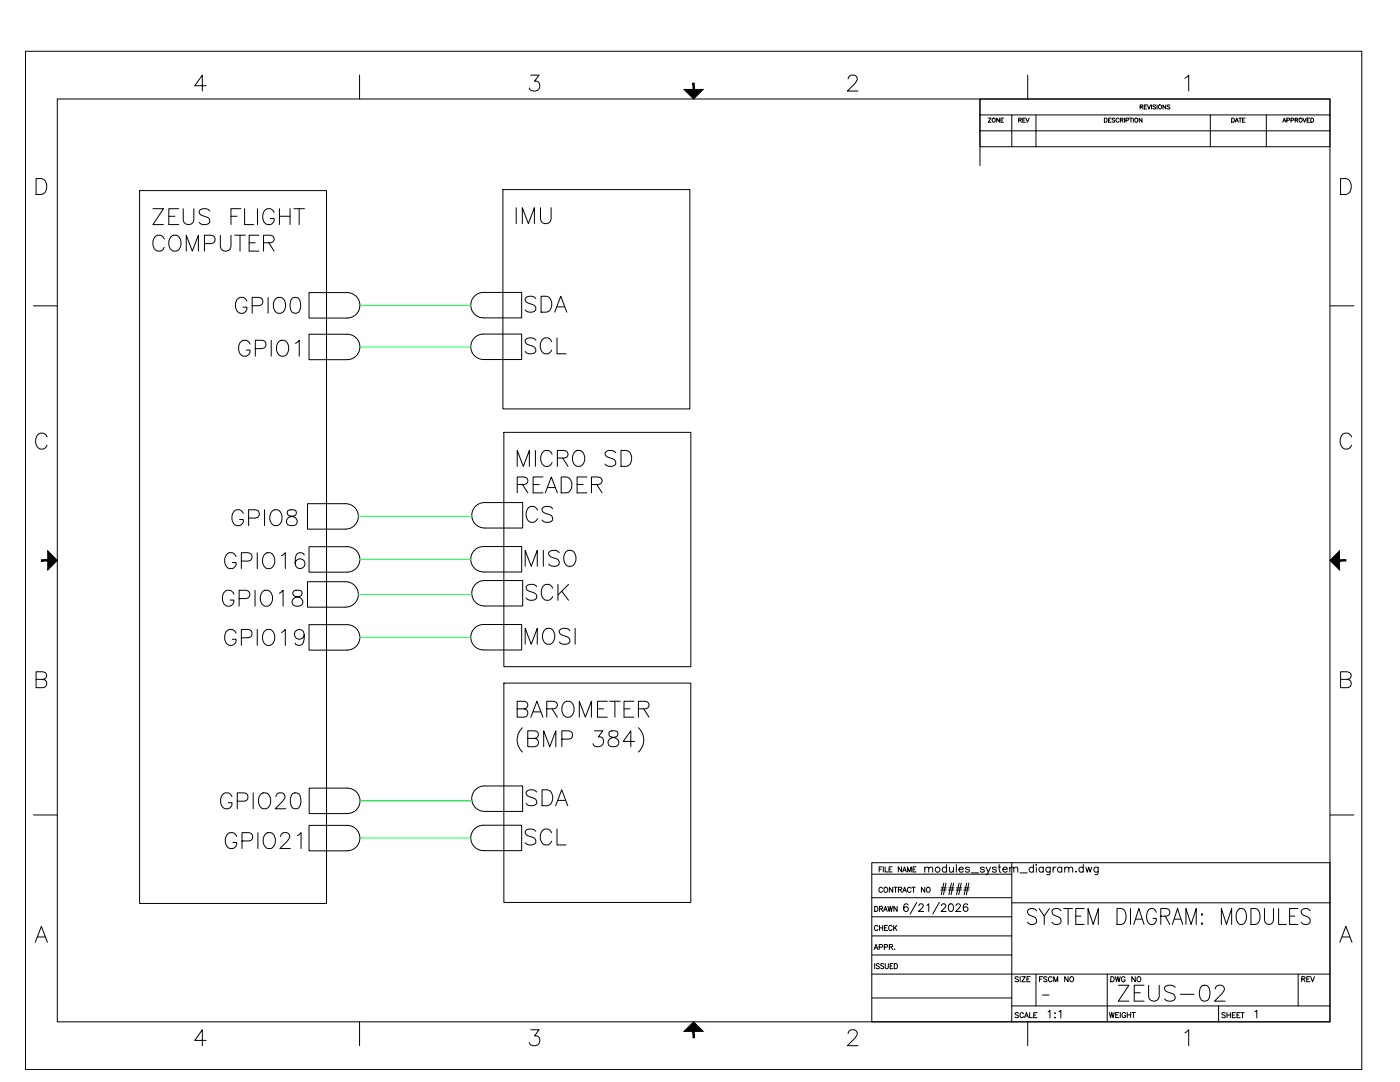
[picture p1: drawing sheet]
<svg xmlns="http://www.w3.org/2000/svg" width="559mm" height="432mm" viewBox="0 0 559 432" stroke-linecap="round" stroke-linejoin="round" font-family="sans-serif">
<!-- layer: Title Block -->
<g fill="none" stroke="#000" stroke-width=".4">
<path d="M10.2 20.5h533.3v406.3h-533.3zM22.9 39.5h507.9v368.3h-507.9zM82.3 34.2h-4.6l3.1-4.2v6.3M143.5 30v9.5M211.8 30h3.4l-1.9 2.4a2.04 2.04 0 0 1 2.2 2.3 2.04 2.04 0 0 1-2.7 1.6l-1-.3-.6-.9M338.5 31.5a1.53 1.53 0 0 1 1.3-1.5h1.2a1.54 1.54 0 0 1 .9 2.4l-3.7 3.9h4.3M391.1 39.5v26.6M410.2 30v9.5M473 31.2l1.5-1.2v6.3M403.8 45.9h-12.7v-6.4h139.7v6.4h-47.7v12.7h22.3M413.5 45.9v12.7h69.6M440.8 47.1h.6a.88 .88 0 0 1 .5 .9 .88 .88 0 0 1-.5 .8h-.6z"/>
<path d="M442.5 47.9h.6M443.5 47.1h-1v1.7h1M445 47.4l-1-.2-.1 .5 .9 .4 .2 .4-.4 .3-.7-.3M446.6 47.5a.61 .61 0 0 0-.7-.4 .61 .61 0 0 0-.5 .6v.4a.61 .61 0 0 0 .5 .7 .61 .61 0 0 0 .7-.4M447.2 47.9l.9-.1 .1-.5-1-.2v1.7M447.7 47.9l.6 .9M448.8 47.1v1.7M449.4 48l1-.1 .1-.6-1.1-.2v1.7M450.9 47.1h1.1M451.4 47.1v1.7M452.4 47.1v1.7M455.1 42.6h.9l.1-.6-1-.1v1.6"/>
<path d="M455.6 42.6l.6 .9M455.8 47.1v1.7l-1.1-1.7v1.7M456.7 42.6h.7M457.7 41.9h-1v1.6h1M458 41.9l.6 1.6 .6-1.6M459.6 41.9v1.6M461.3 42.1l-.4-.2-.7 .2 1.1 .9-.4 .5-.7-.2M461.8 41.9v1.6M465.3 41.9v1.6l-1.1-1.6v1.6M466.9 42.1l-.9-.2-.1 .5 .9 .4 .1 .5-.4 .2-.7-.2M483.1 45.9h-79.3v12.7h9.7M505.4 45.9v12.7h25.4v-6.4h-139.7v6.4h12.7"/>
<path d="M14.4 71.3h2.1a3.4 3.4 0 0 1 2.2 3.1 3.4 3.4 0 0 1-2.2 3.2h-2.1zM535.1 71.3h2.1a3.4 3.4 0 0 1 2.2 3.1 3.4 3.4 0 0 1-2.2 3.2h-2.1zM13.3 122.1h9.6M530.8 122.1h9.6M18.8 174.4a2.34 2.34 0 0 0-2.7-1.6 2.34 2.34 0 0 0-1.9 2.5 2.93 2.93 0 0 0 3.1 3.9l1.2-.9 .3-.6M539.5 174.4a2.34 2.34 0 0 0-2.7-1.6 2.34 2.34 0 0 0-1.9 2.5 2.93 2.93 0 0 0 3.1 3.9l1.2-.9 .3-.6M10.1 187.9v.6M10.1 211.8v.6M10.1 243l.1 .2M14.4 271.1h2.7l.9-.3a1.45 1.45 0 0 0 0-2.4l-.9-.3h-2.7v6.3h2.7a1.66 1.66 0 0 0 1.6-1.6 1.66 1.66 0 0 0-1.6-1.7M535.1 271.1h2.7l.9-.3a1.48 1.48 0 0 0 0-2.4l-.9-.3h-2.7v6.3h2.7a1.66 1.66 0 0 0 1.6-1.6 1.66 1.66 0 0 0-1.6-1.7M13.3 325.2h9.6"/>
<path d="M530.8 325.2h9.6M348 344.3h182.8v63.5h-182.8zM348 358.3h55.8M348 348.9h55.8M350.9 346.9h.7M352.1 345.9h-1.2v2.1M352.6 345.9v2.1M353.3 345.9v2.1h1.1M354.9 346.9h.7M356.1 345.9h-1.2v2.1h1.2M359.8 345.9v2.1l-1.3-2.1v2.1M360.3 348l.7-2.1 .8 2.1"/>
<path d="M360.6 347.3h.9M362.2 348v-2.1l.8 2.1 .7-2.1v2.1M364.4 346.9h.8M365.6 345.9h-1.2v2.1h1.2M403.8 344.3v63.5M14.1 376l2.4-6.3 2.4 6.3M15 373.9h3M348 365.9h55.8M348 373.5h55.8M403.8 360.3h127M534.8 376l2.4-6.3 2.4 6.3M535.7 373.9h3"/>
<path d="M348 381.1h55.8M348 398.3h55.8M348 388.7h182.8M413.5 388.7v12.7M441.9 388.7v19.1M518.1 388.7v12.7M82.3 415.2h-4.6l3.1-4.2v6.3M143.5 407.8v9.5M211.8 411h3.4l-1.9 2.4a2.03 2.03 0 0 1 2.2 2.3 2.03 2.03 0 0 1-2.7 1.6l-1-.3-.6-.9M338.5 412.5a1.58 1.58 0 0 1 1.3-1.5h1.2a1.57 1.57 0 0 1 .9 2.4l-3.7 3.9h4.3M403.8 401.4h127M410.2 407.8v9.5"/>
<path d="M473 412.2l1.5-1.2v6.3M500.9 403.8l.7-.6v3M10.1 422.8l.1 .4"/>
<circle cx="453.5" cy="47.9" r=".75"/>
<circle cx="463" cy="42.6" r=".75"/>
</g>
<g fill="#000" stroke="#000" stroke-width=".4">
<path d="M273 35.7h7.7l-3.9 3.8zM19.1 219.8l3.8 3.8-3.8 3.8zM530.8 223.6l3.9-3.8v7.6zM276.8 407.8l3.9 3.8h-7.7z"/>
<path d="M276.6 33.2l.5 2.5v-2.5zM276.6 33.2l.5 2.5h-.5z"/>
<path d="M16.5 223.4v.5l2.6-.5zM16.5 223.9l2.6-.5v.5z"/>
<path d="M534.7 223.9h2.5v-.5zM534.7 223.4h2.5l-2.5 .5z"/>
<path d="M276.6 411.6v2.5h.5zM276.6 411.6h.5v2.5z"/>
</g>
<!-- layer: 0 -->
<g fill="none" stroke="#000" stroke-width=".4">
<path d="M55.7 76.1h74.6v284.4h-74.6zM200.7 75.7h74.6v87.5h-74.6zM61 83.3h4.3l-4.3 6.3h4.3M65.6 95.4a2.34 2.34 0 0 0-2.7-1.5 2.34 2.34 0 0 0-1.9 2.4 2.78 2.78 0 0 0 .6 3 2.78 2.78 0 0 0 3.1 .6l.9-1.2M67.4 86.3h2.4M68 94.8a2.34 2.34 0 0 1 2.7-.9 2.34 2.34 0 0 1 1.5 2.4 2.77 2.77 0 0 1-.6 3 2.77 2.77 0 0 1-3 .6 3.9 3.9 0 0 1-.6-5.1zM71.3 83.3h-3.9v6.3h3.9M73.1 83.3v4.5a2.14 2.14 0 0 0 2.2 1.9 2.14 2.14 0 0 0 2.1-1.9v-4.5M81.6 97.2h2.7a1.67 1.67 0 0 0 1.6-1.7 1.67 1.67 0 0 0-1.6-1.6h-2.7v6.3M83.7 84.2a2.79 2.79 0 0 0-4.2 0 1.63 1.63 0 0 0 1.2 1.8l1.8 .6a1.52 1.52 0 0 1 1.2 1.2 1.52 1.52 0 0 1-.6 1.5 2.94 2.94 0 0 1-3.6-.6M88 93.9v4.5a2.14 2.14 0 0 0 2.1 1.8 2.14 2.14 0 0 0 2.1-1.8v-4.5M92.2 86.3h2.4"/>
<path d="M93.7 93.9h4.2M95.8 93.9v6.3M96.1 83.3h-3.9v6.3M97.6 83.3v6.3h3.6M99.4 96.9h2.5M102.8 83.3v6.3M103.4 93.9h-4v6.3h4M105.2 96.9h2.7l.9-.3a1.48 1.48 0 0 0 0-2.4l-.9-.3h-2.7v6.3M107.3 96.9l2.1 3.3M109.4 84.8a2.33 2.33 0 0 0-2.6-1.5 2.33 2.33 0 0 0-1.9 2.4 2.76 2.76 0 0 0 .6 3 2.76 2.76 0 0 0 3 .6l.9-1.2v-.9h-1.5M111.5 86.3h4.3M111.5 83.3v6.3"/>
<path d="M115.8 83.3v6.3M117.3 83.3h4.2M119.4 83.3v6.3M74.3 100.2v-6.3l2.5 6.3 2.4-6.3v6.3M123.3 116.8h15.3a5.1 5.1 0 0 1 5 5 5.1 5.1 0 0 1-5 5.1h-15.3zM189.1 118.5l.6-.6a5 5 0 0 1 3.3-1.2h15.2v10.2h-15.2a5.1 5.1 0 0 1-4.6-3 5.1 5.1 0 0 1 .7-5.4zM189.1 135.1l.6-.6a5 5 0 0 1 3.3-1.2h15.2v10.2h-15.2a5.1 5.1 0 0 1-4.6-3 5.1 5.1 0 0 1 .7-5.4zM138.6 143.5a5.1 5.1 0 0 0 5-5 5.1 5.1 0 0 0-5-5.1h-15.3v10.1h15.3M201.1 172.5h74.6v93.6h-74.6zM213.7 179.8v6.3M247.9 179.8h2.1a3.4 3.4 0 0 1 2.2 3.1 3.4 3.4 0 0 1-2.2 3.2h-2.1zM206.4 186.1v-6.3l2.5 6.3 2.4-6.3v6.3"/>
<path d="M206.4 193.4h2.8l.9-.3a1.48 1.48 0 0 0 0-2.4l-.9-.4h-2.8v6.4M208.6 193.4l2.1 3.3M212.8 193.4h2.4M216.7 190.3h-3.9v6.4h3.9M217.6 196.7l2.5-6.4 2.4 6.4M218.6 194.6h3M220.4 181.3a2.33 2.33 0 0 0-2.7-1.5 2.33 2.33 0 0 0-1.9 2.4 2.79 2.79 0 0 0 .6 3 2.79 2.79 0 0 0 3.1 .6l.9-1.2M222.5 182.8h2.7l.9-.3a1.48 1.48 0 0 0 0-2.4l-.9-.3h-2.7v6.3M224 190.3h2.1a3.4 3.4 0 0 1 2.2 3.2 3.4 3.4 0 0 1-2.2 3.2h-2.1zM224.6 182.8l2.1 3.3M229.1 180.7a2.34 2.34 0 0 1 2.7-.9 2.34 2.34 0 0 1 1.6 2.4 2.79 2.79 0 0 1-.7 3 2.79 2.79 0 0 1-3 .6 3.9 3.9 0 0 1-.6-5.1zM230.3 193.4h2.5"/>
<path d="M234.3 190.3h-4v6.4h4M236.1 193.4h2.7l.9-.3a1.48 1.48 0 0 0 0-2.4l-.9-.4h-2.7v6.4M238.2 193.4l2.1 3.3M245.8 180.7a2.78 2.78 0 0 0-4.3 0 1.66 1.66 0 0 0 1.2 1.8l1.8 .6a1.56 1.56 0 0 1 1.2 1.2 1.56 1.56 0 0 1-.5 1.5 2.95 2.95 0 0 1-3.7-.6M122.7 201h15.3a5.1 5.1 0 0 1 5 5.1 5.1 5.1 0 0 1-5 5.1h-15.3zM123.3 218.2h15.3a5.1 5.1 0 0 1 5 5.1 5.1 5.1 0 0 1-5 5h-15.3zM190.1 201.8a5 5 0 0 1 3.3-1.2h15.2v10.1h-15.2a5.1 5.1 0 0 1-4.8-3.3 5.1 5.1 0 0 1 1.5-5.6zM122.7 232.1h15.3a5.1 5.1 0 0 1 5 5.1 5.1 5.1 0 0 1-5 5.1h-15.3zM193 228.3a5.1 5.1 0 0 1-5.1-5.1 5.1 5.1 0 0 1 5.1-5.1h15.2v10.2h-15.2M123.3 249.3h15.3a5.1 5.1 0 0 1 5 5.1 5.1 5.1 0 0 1-5 5.1h-15.3zM189.1 251l.6-.6a5 5 0 0 1 3.3-1.2h15.2v10.2h-15.2a5.1 5.1 0 0 1-4.6-3 5.1 5.1 0 0 1 .7-5.4zM193.4 241.8a5.1 5.1 0 0 1-5.1-5.1 5.1 5.1 0 0 1 5.1-5h15.2v10.1h-15.2"/>
<path d="M201.1 272.6h74.6v87.5h-74.6zM242.4 279.9h-3.9v6.3h3.9M243.3 279.9h4.3M245.4 279.9v6.3M253 279.9h-3.9v6.3h3.9M206.4 282.9h2.8l.9-.3a1.5 1.5 0 0 0 0-2.4l-.9-.3h-2.8v6.3h2.8a1.66 1.66 0 0 0 1.5-1.7 1.66 1.66 0 0 0-1.5-1.6M208.5 290.4a6.5 6.5 0 0 0 0 9.7M210.7 294.7h2.7l.9-.3a1.5 1.5 0 0 0 0-2.5l-.9-.3h-2.7v6.4h2.7a1.66 1.66 0 0 0 1.6-1.7 1.66 1.66 0 0 0-1.6-1.6M211.9 286.2l2.4-6.3 2.4 6.3M212.8 284.1h3M217 298v-6.4l2.4 6.4 2.5-6.4v6.4M218.2 282.9h2.7l1-.3a1.47 1.47 0 0 0 0-2.4l-1-.3h-2.7v6.3"/>
<path d="M220.4 282.9l2.1 3.3M224.3 295h2.7a1.66 1.66 0 0 0 1.6-1.7 1.66 1.66 0 0 0-1.6-1.7h-2.7v6.4M225.5 280.2a2.42 2.42 0 0 1 3.6 2.1 2.8 2.8 0 0 1-.6 3 2.8 2.8 0 0 1-3 .6 3.9 3.9 0 0 1 0-5.7zM231.2 286.2v-6.3l2.4 6.3 2.5-6.3v6.3M237.3 291.6h3.3l-1.8 2.5a2.04 2.04 0 0 1 2.1 2.3 2.04 2.04 0 0 1-2.7 1.6l-.9-.3-.6-.9M238.5 282.9h2.4M243.3 291.9a1.28 1.28 0 0 0 .6 2.2 2.95 2.95 0 0 1 3.1 1.8 1.65 1.65 0 0 1-1.6 2.1h-1.2a1.82 1.82 0 0 1-1.6-2 1.82 1.82 0 0 1 1.9-1.6l1.3-.3a1.29 1.29 0 0 0 .5-2.2l-.9-.3zM249.1 282.9h2.4M253.3 295.9h-4.5l3-4.3v6.4M254.8 282.9h2.7l1-.3a1.5 1.5 0 0 0 0-2.4l-1-.3h-2.7v6.3M254.8 290.4a6.5 6.5 0 0 1 0 9.7M256.9 282.9l2.1 3.3"/>
<path d="M123.4 314.5h15.2a5.1 5.1 0 0 1 5.1 5.1 5.1 5.1 0 0 1-5.1 5.1h-15.2zM189.5 315.5l.6-.6a5 5 0 0 1 3.3-1.2h15.2v10.1h-15.2a5.1 5.1 0 0 1-4.6-2.9 5.1 5.1 0 0 1 .7-5.4zM123.3 329.4h15.3a5.1 5.1 0 0 1 5 5.1 5.1 5.1 0 0 1-5 5h-15.3zM189.7 330.5a5 5 0 0 1 3.3-1.2h15.2v10.2h-15.2a5.1 5.1 0 0 1-4.8-3.4 5.1 5.1 0 0 1 1.5-5.6z"/>
</g>
<!-- layer: WIRE -->
<path d="M143.7 121.8h44.2M143.7 138.5h44.2M143.1 206.1h45.2M143.1 237.2h45.2M143.7 223.3h44.2M143.7 254.4h44.2M143.7 319.6h44.6M143.7 334.5h44.2" fill="none" stroke="#00ff3f" stroke-width=".4"/>
<g font-size="10.6">
<text x="205.3" y="90.3">IMU</text>
<text x="208.8" y="125.9">SDA</text>
<text x="93.1" y="126.3">GPIO0</text>
<text x="94.5" y="143.2">GPIO1</text>
<text x="208.8" y="142.5">SCL</text>
<text x="209.2" y="209.5">CS</text>
<text x="91.7" y="211">GPIO8</text>
<text x="208.8" y="227.2">MISO</text>
<text x="88.9" y="228.2">GPIO16</text>
<text x="87.8" y="243.1">GPIO18</text>
<text x="209.2" y="240.9">SCK</text>
<text x="88.9" y="258.9">GPIO19</text>
<text x="208.8" y="258.2">MOSI</text>
<text x="87.1" y="323.8">GPIO20</text>
<text x="209.2" y="322.8">SDA</text>
<text x="88.9" y="339.7">GPIO21</text>
<text x="208.8" y="338.3">SCL</text>
<text x="409.2" y="370.1">SYSTEM DIAGRAM: MODULES</text>
<text x="445.6" y="400.8">ZEUS-02</text>
</g>
<text font-size="8.8" x="374.6" y="358.4">####</text>
<text font-size="8.4" x="359.8" y="365.8">6/21/2026</text>
<text font-size="7.5" x="368.3" y="350.3">modules_system_diagram.dwg</text>
<text font-size="6.6" x="417.3" y="407.5">1:1</text>
<g font-size="5.3">
<text x="350" y="357.4">CONTRACT NO</text>
<text x="348.2" y="365.1">DRAWN</text>
<text x="348.2" y="372.5">CHECK</text>
<text x="347.8" y="380.3">APPR.</text>
<text x="404.3" y="393">SIZE</text>
<text x="414.2" y="393">FSCM NO</text>
<text x="442.4" y="393">DWG NO</text>
<text x="518.6" y="393">REV</text>
<text x="404.3" y="407.5">SCALE</text>
<text x="442" y="407.5">WEIGHT</text>
<text x="486.8" y="407.5">SHEET</text>
</g>
<g font-size="4.9">
<text x="393.7" y="50.1">ZONE</text>
<text x="405.7" y="50.1">REV</text>
<text x="490.7" y="50.1">DATE</text>
<text x="511.2" y="50.1">APPROVED</text>
<text x="348.2" y="387.7">ISSUED</text>
</g>
<text font-size="2.6" x="415.2" y="398.3">-</text>
</svg>
